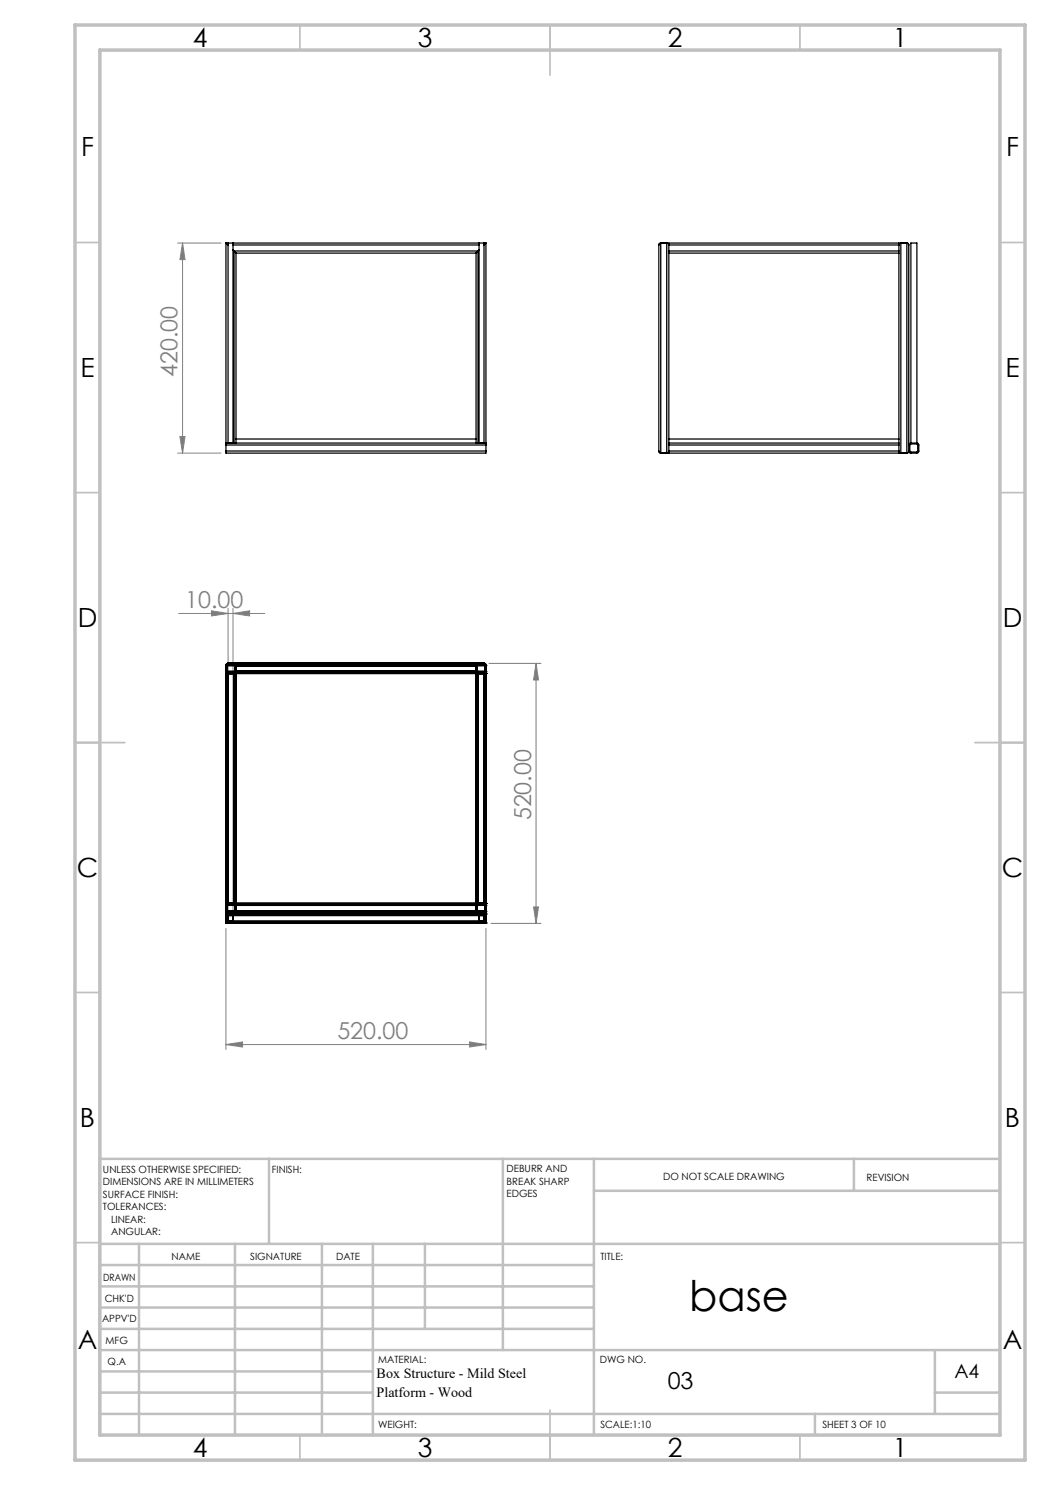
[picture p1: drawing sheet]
<svg xmlns="http://www.w3.org/2000/svg" width="210mm" height="297mm" viewBox="0 0 210 297" stroke-linecap="round" stroke-linejoin="round" font-family="sans-serif">
<g fill="none" stroke="#808080" stroke-width=".2">
<path d="M35.5 48.6h8.7M36.5 48.6l.5 3.3h-1zM36.5 48.6v42M35.5 90.6h8.7M36 87.3h1l-.5 3.3zM35.7 122.7h17.3M42.3 122.2l3.3 .5-3.3 .5zM45.6 121.7v60.4M46.6 122.7l3.3-.5v1zM46.6 121.7v60.4M97.8 132.7h10.4M107.2 132.7l.5 3.3h-1z"/>
<path d="M107.2 132.7v52M45.2 185.7v24.2M97.2 185.7v24.2M98.2 184.7h10M106.7 181.4h1l-.5 3.3zM45.2 208.9l3.3-.5v1zM45.2 208.9h52M93.9 208.4l3.3 .5-3.3 .5z"/>
</g>
<g fill="none" stroke="#c0c0c0" stroke-width=".35">
<path d="M60 5v5M110 5v10M160 5v5M15 48.5h5M200 48.5h5M15 98.5h5M200 98.5h5M15 148.5h10M195 148.5h10M15 198.5h5M200 198.5h5M15 248.5h5"/>
<path d="M200 248.5h5M60 287v5M110 282v10M160 287v5"/>
</g>
<g fill="none" stroke="#c0c0c0" stroke-width=".5">
<path d="M53.8 231.8v17M100.6 231.8v38.2M118.8 231.8v55.2M118.8 238.2h81.2M170.8 231.8v6.4M200 231.8h-180v55.2M20 248.8h180M20 257.3h98.8M20 253h98.8M27.8 248.8v38.2M47 248.8v38.2M64.4 248.8v38.2"/>
<path d="M74.6 248.8v38.2M85 248.8v17M20 265.8h98.8M20 261.5h98.8M20 278.5h54.6M20 274.3h54.6M20 270h180M187 278.5h13M187 270v12.8M20 282.8h180M163 282.8v4.2"/>
</g>
<path d="M15 5h190v287h-190zM20 10h180v277h-180z" fill="none" stroke="#c0c0c0" stroke-width=".7"/>
<g fill="#808080">
<path d="M42.3 122.2l3.3 .5-3.3 .5zM46.6 122.7l3.3-.5v1zM45.2 208.9l3.3-.5v1zM93.9 208.4l3.3 .5-3.3 .5z"/>
<path d="M36.5 48.6l.5 3.3h-1zM36 87.3h1l-.5 3.3zM107.2 132.7l.5 3.3h-1zM106.7 181.4h1l-.5 3.3z"/>
</g>
<g fill="none" stroke="#000" stroke-width=".25">
<path d="M45.2 48.6l.4 .4M45.2 48.6v40M45.2 48.6h52M45.6 48.6v40M46.6 50l.2 .2M46.6 48.6v40M46.6 49h49.2M46.8 50.2l.4 .4M46.8 50.2h48.8M46.8 50.2v38.4M47.2 50.6v38M47.2 50.6h48"/>
<path d="M95.2 50.6v38M95.6 50.2l-.4 .4M95.6 50.2v38.4M95.8 50l-.2 .2M95.8 48.6v40M96.8 49l.4-.4zM96.8 48.6v40M97.2 48.6v40M131.8 49v41.2M132.2 48.6l-.4 .4M132.2 48.6l-.3 .1-.1 .3M132.2 48.6h1.1"/>
<path d="M132.2 48.6v42M133.3 48.6l.3 .1 .2 .3M133.3 48.6v42M133.8 49v-.4h46v.4M133.8 50.2v.4M133.8 50.2h46M133.8 50.6h46M133.8 49h46M133.8 49v1.2M133.8 50.6v38M179.8 50.2v.4M179.8 49v1.2"/>
<path d="M179.8 50.6v38M180.2 48.6l-.4 .2v.2M180.2 48.6l-.3 .1-.1 .3M180.2 48.6h1.2M180.2 48.6v42M181.4 48.6l.4 .3v41.3M181.4 48.6v42M45.2 90.2v.4h52v-.4M45.2 88.6v.4M45.2 89v1.2M45.2 89h52M45.2 90.2h52"/>
<path d="M45.2 88.6h52M47.2 87.8h48M97.2 88.6v.4M97.2 89v1.2M131.8 90.2l.1 .3 .3 .1M132.2 90.6h1.1M133.8 90.2l-.2 .4h-.3M133.8 90.2v.4h46v-.4M133.8 88.6v.4M133.8 89h46M133.8 90.2h46M133.8 88.6h46"/>
<path d="M133.8 87.8h46M133.8 89v1.2M179.8 88.6v.4M179.8 90.2v.2l.4 .2M179.8 89v1.2M180.2 90.6h1.2M181.8 90.2l-.2 .3-.2 .1M181.8 90.2l-.1 .2-.3 .2M182 88.9l1.5-.1v1.5l-1.4 .1-.1-.1zM182.2 88.6l-.3 .1-.1 .3M182.2 88.6v-40h1.2v40M182.2 88.6h1.2"/>
<path d="M183.4 88.6l.4 .3v1.4l-.2 .3h-1.4h-.3l-.1-.4M45.2 134.3l.2 .3 .2 .1M45.2 134.7h.4M45.2 134.3h.1M45.2 133.1h.1M45.2 134.7h.1M45.2 133.1v1.2M45.2 134.7v46M45.2 134.3h52M45.2 133.1h52M45.2 134.7h52M45.4 134.3l.2 .2"/>
<path d="M45.4 134.7h.2M45.4 133.1h.1M45.4 134.3h.1M45.4 134.7h.1M45.4 133.1v1.2M45.4 134.7v46M45.6 132.7l-.3 .2-.1 .2M45.6 132.9l-.2 .2M45.6 132.7l-.3 .1-.1 .3M45.6 132.7h.1M45.6 132.9h.1M45.6 134.7h.1"/>
<path d="M45.6 134.5h.1M45.6 134.7v46M45.6 132.7h51.2M45.6 132.9h51.2M45.6 134.5h51.2M46.8 132.7l.3 .2 .1 .2M46.8 132.9l.2 .2M46.8 132.7l.4 .2v.2M46.8 134.7h.4M46.8 134.7h.2M46.8 132.7h.1M46.8 134.7h.1"/>
<path d="M46.8 134.5h.1M46.8 132.9h.1M46.8 134.7v46M47 134.3l-.2 .2M47 134.3h.1M47 133.1h.1M47 134.7h.1M47 133.1v1.2M47 134.7v46M47.2 134.3l-.1 .3-.3 .1M47.2 134.3l-.4 .4M47.2 133.1h.1"/>
<path d="M47.2 134.3h.1M47.2 134.7h.1M47.2 132.7h.1M47.2 132.7v50M95.2 134.3l.1 .2 .3 .2M95.2 134.3l.1 .3 .3 .1M95.2 134.7h.4M95.2 134.3h.1M95.2 133.1h.1M95.2 134.7h.1M95.2 132.7h.1M95.2 132.7v50"/>
<path d="M95.4 134.3l.2 .2M95.4 134.7h.2M95.4 134.3h.1M95.4 133.1h.1M95.4 134.7h.1M95.4 133.1v1.2M95.4 134.7v46M95.6 132.7l-.3 .2-.1 .2M95.6 132.9l-.2 .2M95.6 132.7h.1M95.6 134.7h.1M95.6 134.5h.1"/>
<path d="M95.6 132.9h.1M95.6 134.7v46M96.8 132.7l.3 .1 .1 .3M96.8 132.9l.2 .2M96.8 132.7l.4 .2v.2M96.8 134.7h.4M96.8 134.7h.2M96.8 134.7h.1M96.8 132.7h.1M96.8 132.9h.1M96.8 134.5h.1M96.8 134.7v46"/>
<path d="M97 134.3l-.2 .2M97 133.1h.1M97 134.3h.1M97 134.7h.1M97 133.1v1.2M97 134.7v46M97.2 134.3v.2l-.4 .2M97.2 133.1h.1M97.2 134.3h.1M97.2 134.7h.1M97.2 133.1v1.2M97.2 134.7v46"/>
<path d="M45.2 182.3l.2 .3 .2 .1M45.2 182.3l.1 .3 .3 .1M45.2 180.7h.4M45.2 184.3v.4M45.2 182.7v.4M45.2 184.3v.2M45.2 182.9v.2M45.2 182.3h.1M45.2 181.1h.1M45.2 180.7h.1M45.2 184.7h.1M45.2 182.7h.1"/>
<path d="M45.2 184.5h.1M45.2 182.9h.1M45.2 181.1v1.2M45.2 183.1v1.2M45.2 182.7h52M45.2 180.7h52M45.2 182.3h52M45.2 181.1h52M45.2 184.3h52M45.2 183.1h52M45.2 184.7h52M45.2 184.5h52"/>
<path d="M45.2 182.9h52M45.4 182.3l.2 .2M45.4 180.7h.2M45.4 182.3h.1M45.4 181.1h.1M45.4 180.7h.1M45.4 181.1v1.2M45.6 180.7l-.3 .1-.1 .3M45.6 180.7l-.2 .1-.2 .3M45.6 180.9l-.2 .2M45.6 180.7h.1M45.6 182.7h.1"/>
<path d="M45.6 182.5h.1M45.6 180.9h.1M45.6 183.1h.1M45.6 184.3h.1M45.6 183.1v1.2M45.6 180.9h51.2M45.6 182.5h51.2M46.6 184.3h.1M46.6 183.1h.1M46.6 183.1v1.2M46.8 180.7l.3 .1 .1 .3M46.8 180.9l.2 .2"/>
<path d="M46.8 180.7h.4M46.8 180.7h.2M46.8 182.7h.1M46.8 180.9h.1M46.8 180.7h.1M46.8 182.5h.1M47 182.3l-.2 .2M47 181.1h.1M47 182.3h.1M47 180.7h.1M47 181.1v1.2M47.2 182.3l-.1 .3-.3 .1"/>
<path d="M47.2 182.3v.2l-.4 .2M47.2 182.3h.1M47.2 181.1h.1M47.2 180.7h.1M47.2 182.7h.1M95.2 182.3l.1 .3 .3 .1M95.2 182.3v.2l.4 .2M95.2 180.7h.4M95.2 182.7h.1M95.2 180.7h.1M95.2 182.3h.1M95.2 181.1h.1"/>
<path d="M95.4 182.3l.2 .2M95.4 180.7h.2M95.4 180.7h.1M95.4 181.1h.1M95.4 182.3h.1M95.4 181.1v1.2M95.6 180.7l-.3 .1-.1 .3M95.6 180.9l-.2 .2M95.6 180.7l-.2 .1-.2 .3M95.6 182.7h.1M95.6 180.7h.1M95.6 180.9h.1"/>
<path d="M95.6 182.5h.1M95.8 183.1h.1M95.8 184.3h.1M95.8 183.1v1.2M96.8 180.7l.4 .2v.2M96.8 180.9l.2 .2M96.8 180.7h.4M96.8 180.7h.2M96.8 180.7l.2 .1 .2 .3M96.8 182.7h.1M96.8 180.7h.1M96.8 182.5h.1"/>
<path d="M96.8 180.9h.1M96.8 184.3h.1M96.8 183.1h.1M96.8 183.1v1.2M97 182.3l-.2 .2M97 180.7h.1M97 182.3h.1M97 181.1h.1M97 181.1v1.2M97.2 182.3v.2l-.4 .2M97.2 184.3v.4M97.2 182.7v.4"/>
<path d="M97.2 184.3v.2M97.2 182.9v.2M97.2 180.7h.1M97.2 184.7h.1M97.2 182.7h.1M97.2 184.5h.1M97.2 182.9h.1M97.2 181.1h.1M97.2 182.3h.1M97.2 181.1v1.2M97.2 183.1v1.2"/>
</g>
<text font-size="8.5" x="137.8" y="262.1">base</text>
<g font-size="5.3">
<text x="38.5" y="9.5">4</text>
<text x="83.5" y="9.5">3</text>
<text x="133.6" y="9.5">2</text>
<text x="178.6" y="9.5">1</text>
<text x="16.2" y="31.2">F</text>
<text x="201.2" y="31.2">F</text>
<text x="16.1" y="75.5">E</text>
<text x="201.1" y="75.5">E</text>
<text x="15.5" y="125.5">D</text>
<text x="200.5" y="125.5">D</text>
<text x="15.4" y="175.5">C</text>
<text x="200.4" y="175.5">C</text>
<text x="16" y="225.5">B</text>
<text x="201" y="225.5">B</text>
<text x="15.5" y="269.7">A</text>
<text x="200.5" y="269.7">A</text>
<text x="38.5" y="291.5">4</text>
<text x="83.5" y="291.5">3</text>
<text x="133.6" y="291.5">2</text>
<text x="178.6" y="291.5">1</text>
</g>
<g font-size="4.7" fill="#808080">
<text x="35.5" y="75.4" transform="rotate(-90 35.5 75.4)">420.00</text>
<text x="37.1" y="121.7">10.00</text>
<text x="106.2" y="164.1" transform="rotate(-90 106.2 164.1)">520.00</text>
<text x="67.5" y="207.9">520.00</text>
</g>
<text font-size="4.7" x="133.5" y="277.9">03</text>
<text font-size="3.9" x="190.9" y="275.5">A4</text>
<g font-size="2.8">
<text x="75.3" y="275.6">Box Structure - Mild Steel</text>
<text x="75.3" y="279.4">Platform - Wood</text>
</g>
<g font-size="2">
<text x="20.6" y="234.6">UNLESS OTHERWISE SPECIFIED:</text>
<text x="20.6" y="237.1">DIMENSIONS ARE IN MILLIMETERS</text>
<text x="20.6" y="239.6">SURFACE FINISH:</text>
<text x="54.4" y="234.6">FINISH:</text>
<text x="101.3" y="234.5">DEBURR AND</text>
<text x="101.3" y="237">BREAK SHARP</text>
<text x="101.3" y="239.5">EDGES</text>
<text x="132.6" y="236">DO NOT SCALE DRAWING</text>
<text x="173.3" y="236.2">REVISION</text>
<text x="20.6" y="242.1">TOLERANCES:</text>
<text x="22.2" y="244.6">LINEAR:</text>
<text x="22.2" y="247.1">ANGULAR:</text>
<text x="34.3" y="252">NAME</text>
<text x="50" y="251.9">SIGNATURE</text>
<text x="67.2" y="251.9">DATE</text>
<text x="120.1" y="251.9">TITLE:</text>
<text x="20.6" y="256.1">DRAWN</text>
<text x="20.9" y="260.3">CHK'D</text>
<text x="20.4" y="264.4">APPV'D</text>
<text x="21.1" y="268.8">MFG</text>
<text x="21.5" y="273">Q.A</text>
<text x="75.6" y="272.5">MATERIAL:</text>
<text x="120" y="272.5">DWG NO.</text>
<text x="75.6" y="285.5">WEIGHT:</text>
<text x="120.1" y="285.6">SCALE:1:10</text>
<text x="164.5" y="285.6">SHEET 3 OF 10</text>
</g>
</svg>
